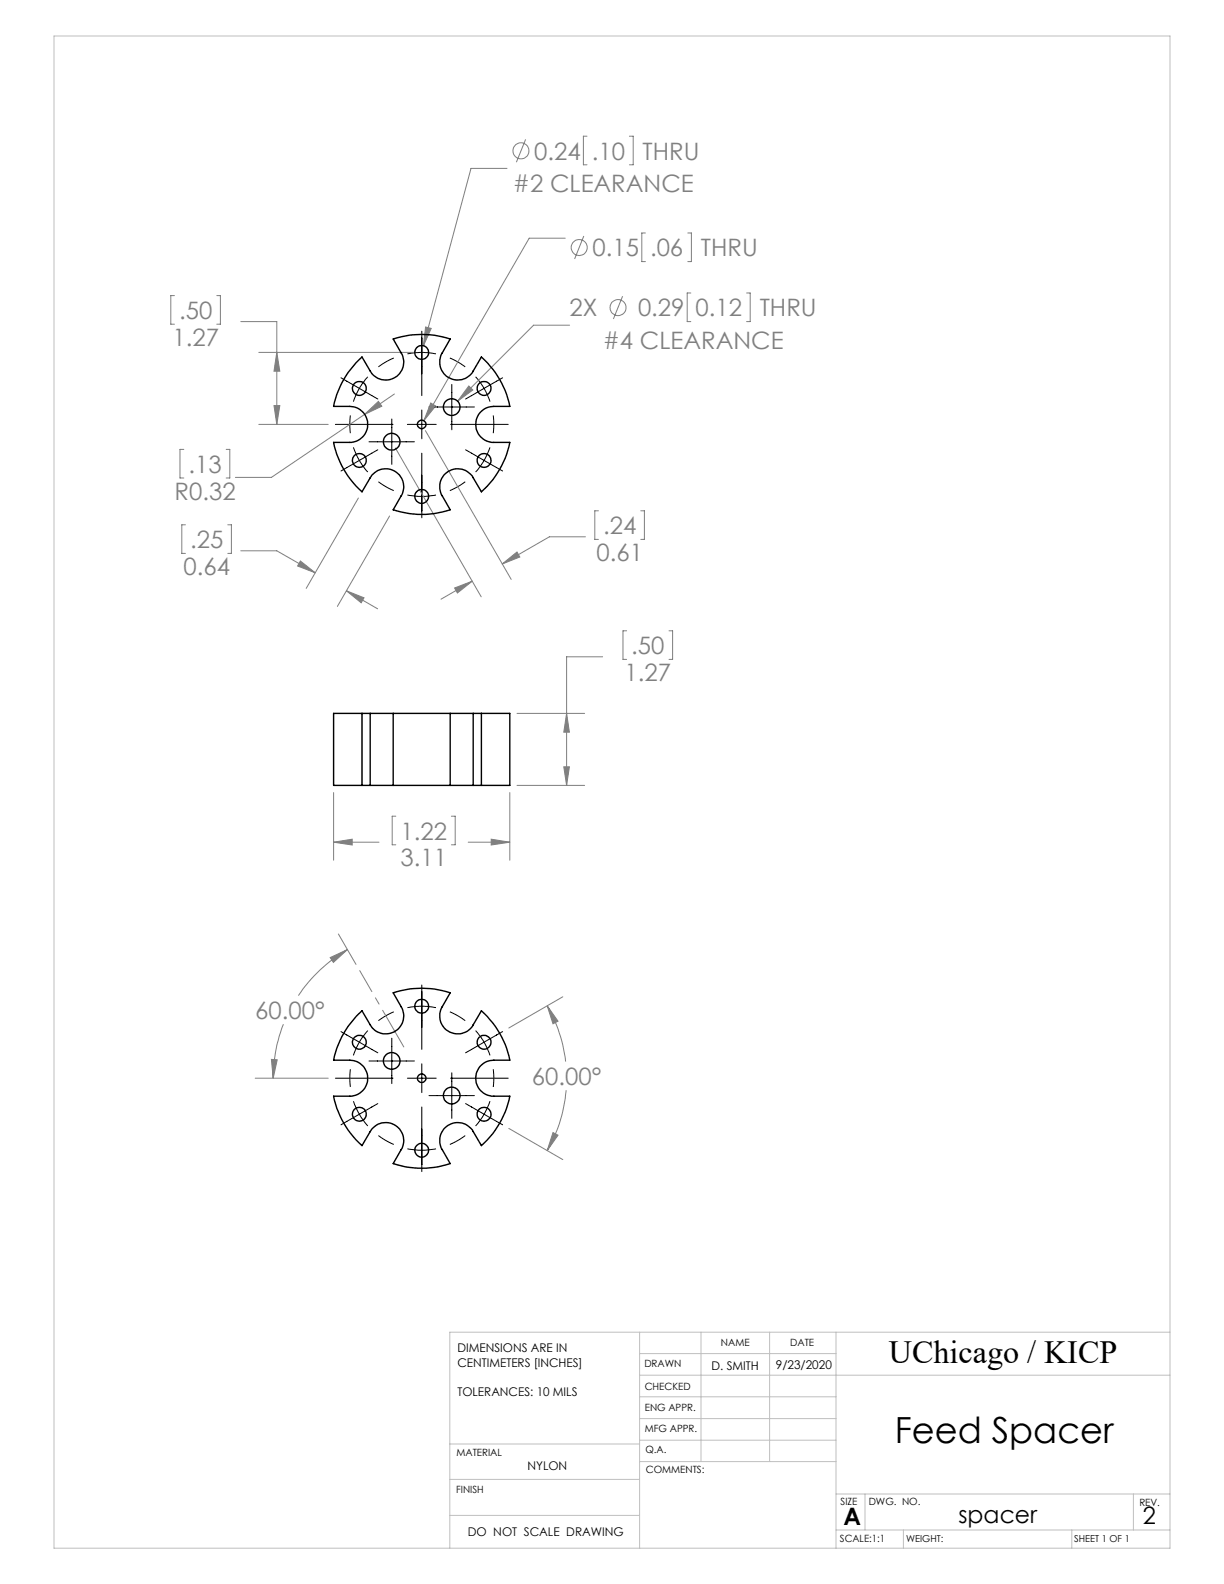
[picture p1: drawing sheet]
<svg xmlns="http://www.w3.org/2000/svg" width="216mm" height="279mm" viewBox="0 0 216 279" stroke-linecap="round" stroke-linejoin="round" font-family="sans-serif">
<g fill="none" stroke="#808080" stroke-width=".18">
<path d="M89.4 29.7h-6.3l-8.4 31.3M92.7 24.6l-1.6 4M103.5 24h-.6v5.1h.6M111 24h.7v5.1h-.7M30.8 52.1h-.7v5.1h.7M38.2 52.1h.7v5.1h-.7M42.5 56.7h6.3v18.2M75.1 57.7l1 .2-1.4 3.1zM99.7 42h-6.4l-18.5 32.2M100.5 57.4h-6.4l-13.4 13.4M103 41.6l-1.6 4.1M109.8 52.2l-1.6 4.1"/>
<path d="M113.8 41.1h-.6v5h.6M121.3 41.1h.7v5h-.7M121.8 51.7h-.6v5h.6M131.7 51.7h.6v5h-.6M32.4 79.3h-.7v5h.7M39.9 79.3h.6v5h-.6M45.6 74.9h12.3M45.6 62.2h27.5M48.3 71.5h1.1l-.6 3.4zM48.8 62.2l.6 3.3h-1.1zM64.3 73.1l-16.4 11.1h-6.4M64.3 73.1l2.4-2.3 .6 .8z"/>
<path d="M69.6 69.5l-5.3 3.6M69.7 79l15.2 26.3M75 76l15.2 26.2M76 71.1l.8 .5-2 2.6zM82.7 68.1l.7 .7-2.7 2zM32.7 92.6h-.6v5h.6M40.2 92.6h.6v5h-.6M42.5 97.2h6.3l6.8 3.8M53 99l2.6 2-3.1-1.2zM63.2 87.8l-9.2 16M68.7 91l-9.2 16M88.6 99.5l2.6-2.1 .5 .8z"/>
<path d="M103.3 94.7h-6.4l-8.3 4.8M105.6 90.1h-.7v5h.7M113 90.1h.7v5h-.7M61.1 104.2l5.5 3.2M61.1 104.2l3.1 1.2-.5 .9zM80.2 103.7l3.1-1.2-2.6 2.1zM83.3 102.5l-5.5 3.2M106.3 115.9h-6.4v22.6M110.5 111.3h-.6v5h.6M118 111.3h.6v5h-.6M58.8 139.8v11.9M89.9 139.8v11.9"/>
<path d="M91.2 125.8h11.9M91.2 138.5h11.9M99.4 135.3h1l-.5 3.2zM99.9 125.8l.5 3.4h-1zM58.8 148.6h8.1M58.8 148.6l3.3-.6v1zM69.8 144h-.6v5h.6M79.6 144h.7v5h-.7M82.6 148.6h7.3M86.6 148l3.3 .6-3.3 .4zM58.2 168.9l3.1-1.4-2.5 2.3zM59.7 164.7l3.1 5.4"/>
<path d="M61.3 167.5a25.9 25.9 0 0 0-8.7 8.1M96.5 177.4l1.9 2.7-.9 .5zM96.5 177.4a26.1 26.1 0 0 1 3.3 9.9M99.3 175.8l-9.6 5.5M45 190.2h12.9M47.9 186.9h1l-.7 3.3zM50 180.7a26.2 26.2 0 0 0-1.8 9.5M89.7 199l9.6 5.5M97.5 199.8l.9 .4-1.9 2.8zM99.9 192.3a26 26 0 0 1-3.4 10.7"/>
<circle cx="91.9" cy="26.6" r="1.41"/>
<circle cx="102.2" cy="43.7" r="1.42"/>
<circle cx="109" cy="54.3" r="1.4"/>
</g>
<path d="M61.8 73.3l-.1 1.5 .1 1.6M69.5 63.1l-1.4 .7-1.4 .9M82.1 64.7l-1.3-.9-1.5-.7M87 76.4l.1-1.6-.1-1.5M66.7 85l1.4 .8 1.4 .7M79.3 86.5l1.5-.7 1.3-.8M69.5 178.5l-1.4 .7-1.4 .8M61.8 188.6l-.1 1.6 .1 1.5M82.1 180l-1.3-.8-1.5-.7M87 191.7l.1-1.5-.1-1.6M66.7 200.3l1.4 .9 1.4 .7M79.3 201.9l1.5-.7 1.3-.9" fill="none" stroke="#000" stroke-width=".18" stroke-dasharray="15.2 1.3 1.3 1.3" stroke-linecap="butt"/>
<g fill="none" stroke="#000" stroke-width=".18">
<path d="M74.4 58.4v11.4M59.2 74.9h10.1M60.1 66.6l3.3 1.9M62.3 78.9l1.1 2.3M63.4 68.5l-1.1 2.3M63.4 68.5l3.2 1.9M64.9 66.5l-1.5 2M65.1 77.9h8M66.6 79.3l-3.2 1.9M69.1 73.9v8M71.9 62.4a13 13 0 0 1 5 0M71.9 74.9h5"/>
<path d="M74.4 72.3v5.1M74.4 79.9v11.4M75.7 71.8h8M79.5 74.9h10.1M79.7 67.8v8M82.1 79.3l3.3 1.9M83.9 66.5l1.5 2M85.4 68.5l1 2.3M85.4 68.5l-3.3 1.9M86.4 78.9l-1 2.3M88.7 66.6l-3.3 1.9M63.4 81.2l1.5 2.1"/>
<path d="M63.4 81.2l-3.3 1.9M71.9 87.3a13 13 0 0 0 5 0M85.4 81.2l-1.5 2.1M85.4 81.2l3.3 1.9M71.9 177.7a13 13 0 0 1 5 0M74.4 173.7v11.4M59.2 190.2h10.1M60.1 182l3.3 1.8M62.3 194.2l1.1 2.3M63.4 183.8l-1.1 2.4M63.4 196.5l1.5 2.1M63.4 183.8l3.2 1.9"/>
<path d="M63.4 196.5l-3.3 1.9M64.9 181.8l-1.5 2M65.1 187.1h8M66.6 194.7l-3.2 1.8M69.1 183.1v8M71.9 190.2h5M74.4 187.6v5.1M74.4 195.3v11.4M75.7 193.3h8M79.5 190.2h10.1M79.7 189.2v8.1M82.1 194.7l3.3 1.8"/>
<path d="M83.9 181.8l1.5 2M85.4 196.5l-1.5 2.1M85.4 183.8l1 2.4M85.4 196.5l3.3 1.9M85.4 183.8l-3.3 1.9M86.4 194.2l-1 2.3M88.7 182l-3.3 1.8M71.9 202.6a13 13 0 0 0 5 0"/>
</g>
<path d="M71.2 184.7l-7.7-13.5" fill="none" stroke="#808080" stroke-width=".18" stroke-dasharray="15.2 1.3 1.3 1.3" stroke-dashoffset="7.8"/>
<g fill="none" stroke="#c0c0c0" stroke-width=".18">
<path d="M9.5 6.4h196.9v266.7h-196.9zM112.8 235v38.1M112.8 238.8h34.7M123.6 235v22.8M135.7 235v22.8M147.5 235v38.1M206.4 235h-127.1v38.1M79.3 254.7h33.5M112.8 257.8h34.7M112.8 242.6h93.6M112.8 246.4h34.7M112.8 250.2h34.7"/>
<path d="M112.8 254h34.7M79.3 267.3h33.5M79.3 260.9h33.5M147.5 269.9h58.9M147.5 263.5h58.9M152.6 263.5v6.4M159.3 269.9v3.2M189.1 269.9v3.2M199.9 263.5v6.4"/>
</g>
<path d="M58.8 148.6l3.3-.6v1zM86.6 148l3.3 .6-3.3 .4zM99.9 125.8l.5 3.4h-1zM99.4 135.3h1l-.5 3.2zM48.3 71.5h1.1l-.6 3.4zM48.8 62.2l.6 3.3h-1.1zM88.6 99.5l2.6-2.1 .5 .8zM80.2 103.7l3.1-1.2-2.6 2.1zM53 99l2.6 2-3.1-1.2zM61.1 104.2l3.1 1.2-.5 .9zM64.3 73.1l3-1.5-.6-.8zM75.1 57.7l-.4 3.3 1.4-3.1zM76 71.1l-1.2 3.1 2-2.6zM82.7 68.1l-2 2.7 2.7-2zM58.2 168.9l3.1-1.4-2.5 2.3zM47.9 186.9h1l-.7 3.3zM97.5 199.8l.9 .4-1.9 2.8zM96.5 177.4l1.9 2.7-.9 .5z" fill="#808080"/>
<g fill="none" stroke="#000" stroke-width=".25">
<path d="M62.8 64l1.1-1 1.4 2.4a3.2 3.2 0 0 0 4.3 1.2 3.2 3.2 0 0 0 1.2-4.3l-1.4-2.5a16 16 0 0 1 10 0l-1.4 2.5a3.2 3.2 0 0 0 1.1 4.3 3.2 3.2 0 0 0 4.4-1.2l1.4-2.4a15.9 15.9 0 0 1 5 8.7h-2.8a3.2 3.2 0 0 0-3.2 3.2 3.2 3.2 0 0 0 3.2 3.1h2.8a15.9 15.9 0 0 1-5 8.7l-1.4-2.4a3.2 3.2 0 0 0-4.4-1.2 3.2 3.2 0 0 0-1.1 4.4l1.4 2.4a16 16 0 0 1-10 0l1.4-2.4a3.2 3.2 0 0 0-1.2-4.4 3.2 3.2 0 0 0-4.3 1.2l-1.4 2.4a15.9 15.9 0 0 1-5.1-8.7h2.9a3.2 3.2 0 0 0 3.1-3.1 3.2 3.2 0 0 0-3.1-3.2h-2.9a15.9 15.9 0 0 1 4-7.7zM63.9 125.8h-5.1v12.7h5.1M63.9 138.5h1.4M63.9 125.8h1.4M63.9 125.8v12.7M65.3 138.5h4.1M65.3 125.8h4.1M65.3 125.8v12.7M69.4 138.5h10M69.4 125.8h10M69.4 125.8v12.7M79.4 138.5h4.1"/>
<path d="M79.4 125.8h4.1M79.4 125.8v12.7M83.5 125.8v12.7M83.5 138.5h1.4M83.5 125.8h1.4M84.9 125.8h5v12.7h-5M84.9 125.8v12.7M62.8 179.3l1.1-1 1.4 2.5a3.2 3.2 0 0 0 4.3 1.2 3.2 3.2 0 0 0 1.2-4.4l-1.4-2.5a16 16 0 0 1 10 0l-1.4 2.5a3.2 3.2 0 0 0 1.1 4.3 3.2 3.2 0 0 0 4.4-1.1l1.4-2.5a15.9 15.9 0 0 1 5 8.7h-2.8a3.2 3.2 0 0 0-3.2 3.2 3.2 3.2 0 0 0 3.2 3.2h2.8a15.9 15.9 0 0 1-5 8.7l-1.4-2.5a3.2 3.2 0 0 0-4.4-1.1 3.2 3.2 0 0 0-1.1 4.3l1.4 2.4a16 16 0 0 1-10 0l1.4-2.4a3.2 3.2 0 0 0-1.2-4.4 3.2 3.2 0 0 0-4.3 1.2l-1.4 2.5a15.9 15.9 0 0 1-5.1-8.7h2.9a3.2 3.2 0 0 0 3.1-3.2 3.2 3.2 0 0 0-3.1-3.2h-2.9a15.9 15.9 0 0 1 4-7.7z"/>
<circle cx="63.4" cy="68.5" r="1.21"/>
<circle cx="69.1" cy="77.9" r="1.48"/>
<circle cx="74.4" cy="74.8" r=".75"/>
<circle cx="74.4" cy="62.2" r="1.21"/>
<circle cx="79.7" cy="71.8" r="1.47"/>
<circle cx="85.4" cy="68.5" r="1.21"/>
<circle cx="63.4" cy="81.2" r="1.22"/>
<circle cx="74.4" cy="87.6" r="1.2"/>
<circle cx="85.4" cy="81.2" r="1.22"/>
<circle cx="74.4" cy="177.5" r="1.21"/>
<circle cx="63.4" cy="183.8" r="1.21"/>
<circle cx="63.4" cy="196.5" r="1.22"/>
<circle cx="69.1" cy="187.1" r="1.47"/>
<circle cx="74.4" cy="190.2" r=".75"/>
<circle cx="79.7" cy="193.2" r="1.48"/>
<circle cx="85.4" cy="183.8" r="1.21"/>
<circle cx="85.4" cy="196.5" r="1.22"/>
<circle cx="74.4" cy="202.9" r="1.2"/>
</g>
<text font-size="6.3" x="157.8" y="254.5">Feed Spacer</text>
<text font-size="5.7" x="156.8" y="240.4">UChicago / KICP</text>
<g font-size="4.2" fill="#808080">
<text x="94.2" y="28.1">0.24</text>
<text x="104.4" y="28.1">.10</text>
<text x="113.4" y="28.1">THRU</text>
<text x="90.5" y="33.8">#2 CLEARANCE</text>
<text x="104.5" y="45.2">0.15</text>
<text x="114.7" y="45.2">.06</text>
<text x="123.6" y="45.2">THRU</text>
<text x="31.6" y="56.3">.50</text>
<text x="100.5" y="55.8">2X</text>
<text x="112.5" y="55.8">0.29</text>
<text x="122.7" y="55.8">0.12</text>
<text x="134" y="55.8">THRU</text>
<text x="30.4" y="61">1.27</text>
<text x="106.3" y="61.5">#4 CLEARANCE</text>
<text x="33.2" y="83.4">.13</text>
<text x="30.8" y="88.1">R0.32</text>
<text x="106.4" y="94.2">.24</text>
<text x="32.4" y="101.4">0.64</text>
<text x="33.5" y="96.7">.25</text>
<text x="105.2" y="98.9">0.61</text>
<text x="111.4" y="115.4">.50</text>
<text x="110.2" y="120.1">1.27</text>
<text x="70.6" y="148.1">1.22</text>
<text x="70.6" y="152.8">3.11</text>
<text x="45" y="179.7">60.00°</text>
<text x="93.8" y="191.4">60.00°</text>
</g>
<g font-size="4.2">
<text x="148.8" y="269">A</text>
<text x="169.1" y="268.7">spacer</text>
<text x="201.6" y="268.8">2</text>
</g>
<g font-size="2.1">
<text x="80.7" y="238.5">DIMENSIONS ARE IN</text>
<text x="80.7" y="241.1">CENTIMETERS [INCHES]</text>
<text x="125.5" y="241.6">D. SMITH</text>
<text x="136.8" y="241.6">9/23/2020</text>
<text x="80.7" y="246.3">TOLERANCES: 10 MILS</text>
<text x="93" y="259.2">NYLON</text>
<text x="82.5" y="270.9">DO NOT SCALE DRAWING</text>
</g>
<g font-size="1.8">
<text x="127.2" y="237.4">NAME</text>
<text x="139.4" y="237.5">DATE</text>
<text x="113.7" y="241.2">DRAWN</text>
<text x="113.7" y="245.2">CHECKED</text>
<text x="113.7" y="248.8">ENG APPR.</text>
<text x="80.5" y="256.9">MATERIAL</text>
<text x="113.7" y="252.6">MFG APPR.</text>
<text x="113.8" y="256.4">Q.A.</text>
<text x="80.5" y="263.3">FINISH</text>
<text x="113.9" y="259.9">COMMENTS:</text>
<text x="148.3" y="265.4">SIZE</text>
<text x="153.2" y="265.5">DWG. NO.</text>
<text x="201" y="265.6">REV.</text>
<text x="148.2" y="272">SCALE:1:1</text>
</g>
<g font-size="1.7">
<text x="159.8" y="272.1">WEIGHT:</text>
<text x="189.5" y="272.1">SHEET 1 OF 1</text>
</g>
</svg>
